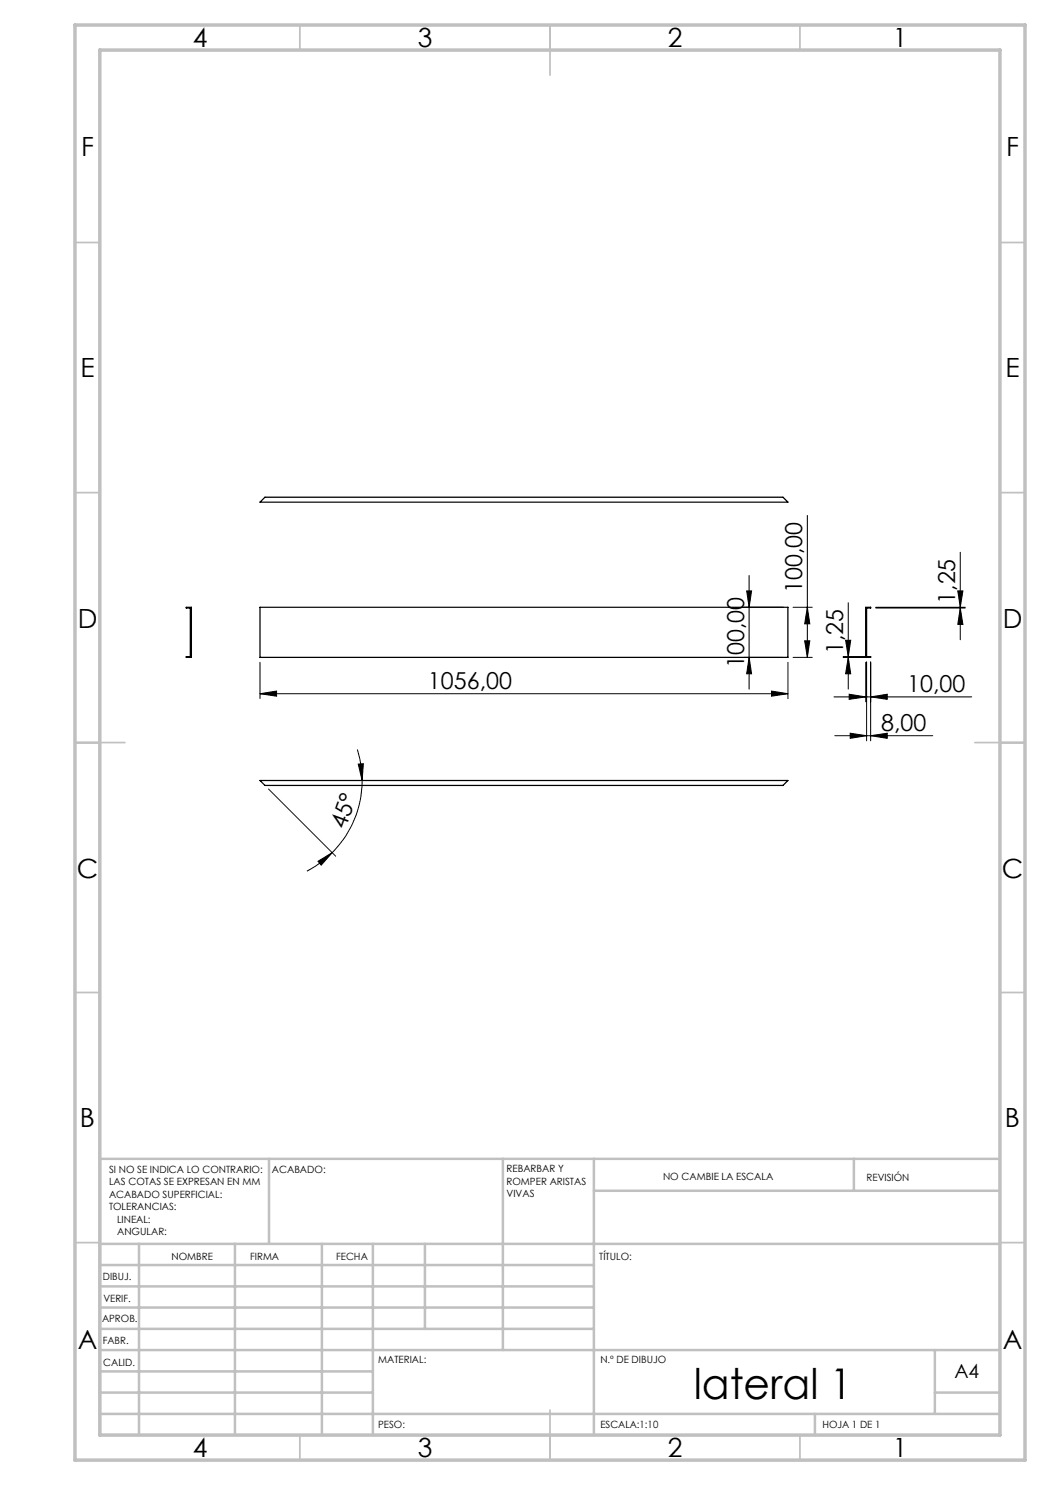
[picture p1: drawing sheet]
<svg xmlns="http://www.w3.org/2000/svg" width="210mm" height="297mm" viewBox="0 0 210 297" stroke-linecap="round" stroke-linejoin="round" font-family="sans-serif">
<g fill="none" stroke="#000" stroke-width=".2">
<path d="M149.3 118.2h1l-.5 3.3zM149.8 115.1v22.7M161.5 103.1v28.4M191.6 118.2h1l-.5 3.3zM192.1 110.5v17.4M52 138.7l3.3-.5v1zM52 132.5v7.2M52 138.7h105.6M148.8 131.5h7.8M148.8 121.5h7.8M149.8 131.5l.5 3.3h-1zM154.3 138.2l3.3 .5-3.3 .5z"/>
<path d="M157.6 132.5v7.2M158.6 131.5h3.9M158.6 121.5h3.9M160.9 128.2h1.1l-.5 3.3zM161.5 121.5l.5 3.3h-1.1zM166.8 139.4h27.5M168.6 131.5h4.5M168.6 131.3h4.5M169.1 128.1h1l-.4 3.2zM169.7 120.5v17.3M169.7 131.5l.4 3.3h-1zM169.8 138.8l3.3 .6-3.3 .5z"/>
<path d="M173.1 132.5v7.9M173.3 132.4v15.8M174.1 139.4l3.3-.6v1.1zM174.1 132.4v15.8M175.2 121.5h17.8M175.2 121.6h17.8M192.1 121.6l.5 3.3h-1zM53.7 157.8l13.4 13.4M71.5 149.9a22.7 22.7 0 0 1 .9 6.2M71.6 152.8l1.1-.1-.3 3.4zM72.4 156.1a20.5 20.5 0 0 1-6 14.4M167 147.1h19.5"/>
<path d="M170 146.6l3.3 .5-3.3 .6zM174.1 147.1l3.3-.5v1.1zM63.6 172.3l2.8-1.8-2.2 2.5zM66.4 170.5a19.7 19.7 0 0 1-5 3.7"/>
</g>
<g fill="none" stroke="#c0c0c0" stroke-width=".35">
<path d="M60 5v5M110 5v10M160 5v5M15 48.5h5M200 48.5h5M15 98.5h5M200 98.5h5M15 148.5h10M195 148.5h10M15 198.5h5M200 198.5h5M15 248.5h5"/>
<path d="M200 248.5h5M60 287v5M110 282v10M160 287v5"/>
</g>
<g fill="none" stroke="#c0c0c0" stroke-width=".5">
<path d="M53.8 231.8v17M100.6 231.8v38.2M118.8 231.8v55.2M118.8 238.2h81.2M170.8 231.8v6.4M200 231.8h-180v55.2M20 248.8h180M20 257.3h98.8M20 253h98.8M27.8 248.8v38.2M47 248.8v38.2M64.4 248.8v38.2"/>
<path d="M74.6 248.8v38.2M85 248.8v17M20 265.8h98.8M20 261.5h98.8M20 278.5h54.6M20 274.3h54.6M20 270h180M187 278.5h13M187 270v12.8M20 282.8h180M163 282.8v4.2"/>
</g>
<path d="M15 5h190v287h-190zM20 10h180v277h-180z" fill="none" stroke="#c0c0c0" stroke-width=".7"/>
<g fill="#000">
<path d="M52 138.7l3.3-.5v1zM154.3 138.2l3.3 .5-3.3 .5z"/>
<path d="M149.8 131.5l.5 3.3h-1zM149.3 118.2h1l-.5 3.3zM192.1 121.6l.5 3.3h-1zM191.6 118.2h1l-.5 3.3z"/>
<path d="M161.5 121.5l.5 3.3h-1.1zM160.9 128.2h1.1l-.5 3.3zM169.1 128.1h1l-.4 3.2zM169.7 131.5l.4 3.3h-1z"/>
<path d="M174.1 139.4l3.3-.6v1.1zM169.8 138.8l3.3 .6-3.3 .5zM174.1 147.1l3.3-.5v1.1zM170 146.6l3.3 .5-3.3 .6z"/>
<path d="M71.6 152.8l.8 3.3 .3-3.4zM63.6 172.3l.6 .7 2.2-2.5z"/>
</g>
<path d="M53 99.4h103.6l1 1h-105.6zM37.3 121.5h1v10h-1v-.2h.8v-9.7h-.8zM52 121.5h105.6v10h-105.6zM173.1 121.5h1v.1h-.8v9.7h.8v.2h-1zM52 156.1h105.6l-1 1h-103.6z" fill="none" stroke="#000" stroke-width=".25"/>
<text font-size="8.5" x="138.7" y="279.7">lateral 1</text>
<g font-size="5.3">
<text x="38.5" y="9.5">4</text>
<text x="83.5" y="9.5">3</text>
<text x="133.6" y="9.5">2</text>
<text x="178.6" y="9.5">1</text>
<text x="16.2" y="31.3">F</text>
<text x="201.2" y="31.3">F</text>
<text x="16.1" y="75.5">E</text>
<text x="201.1" y="75.5">E</text>
<text x="15.5" y="125.5">D</text>
<text x="200.5" y="125.5">D</text>
<text x="15.4" y="175.5">C</text>
<text x="200.4" y="175.5">C</text>
<text x="16" y="225.5">B</text>
<text x="201" y="225.5">B</text>
<text x="15.5" y="269.8">A</text>
<text x="200.5" y="269.8">A</text>
<text x="38.5" y="291.5">4</text>
<text x="83.5" y="291.5">3</text>
<text x="133.6" y="291.5">2</text>
<text x="178.6" y="291.5">1</text>
</g>
<g font-size="4.7">
<text x="160.5" y="118.6" transform="rotate(-90 160.5 118.6)">100,00</text>
<text x="191.1" y="120.8" transform="rotate(-90 191.1 120.8)">1,25</text>
<text x="168.6" y="130.9" transform="rotate(-90 168.6 130.9)">1,25</text>
<text x="85.6" y="137.7">1056,00</text>
<text x="148.8" y="133.6" transform="rotate(-90 148.8 133.6)">100,00</text>
<text x="181.4" y="138.3">10,00</text>
<text x="176.2" y="146.1">8,00</text>
<text x="69" y="166.1" transform="rotate(-70 69 166.1)">45°</text>
</g>
<text font-size="3.9" x="190.9" y="275.5">A4</text>
<g font-size="2">
<text x="21.8" y="234.6">SI NO SE INDICA LO CONTRARIO:</text>
<text x="21.8" y="237.1">LAS COTAS SE EXPRESAN EN MM</text>
<text x="21.8" y="239.6">ACABADO SUPERFICIAL:</text>
<text x="54.4" y="234.6">ACABADO:</text>
<text x="101.3" y="234.5">REBARBAR Y</text>
<text x="101.3" y="237">ROMPER ARISTAS</text>
<text x="101.3" y="239.5">VIVAS</text>
<text x="132.6" y="236">NO CAMBIE LA ESCALA</text>
<text x="173.3" y="236.2">REVISIÓN</text>
<text x="21.8" y="242.1">TOLERANCIAS:</text>
<text x="23.4" y="244.6">LINEAL:</text>
<text x="23.4" y="247.1">ANGULAR:</text>
<text x="34.3" y="252">NOMBRE</text>
<text x="50" y="251.9">FIRMA</text>
<text x="67.2" y="251.9">FECHA</text>
<text x="119.9" y="251.9">TÍTULO:</text>
<text x="20.6" y="256.1">DIBUJ.</text>
<text x="20.7" y="260.3">VERIF.</text>
<text x="20.4" y="264.4">APROB.</text>
<text x="20.5" y="268.8">FABR.</text>
<text x="20.7" y="273.1">CALID.</text>
<text x="75.6" y="272.5">MATERIAL:</text>
<text x="120.1" y="272.5">N.º DE DIBUJO</text>
<text x="75.6" y="285.5">PESO:</text>
<text x="120.1" y="285.6">ESCALA:1:10</text>
<text x="164.5" y="285.6">HOJA 1 DE 1</text>
</g>
</svg>
